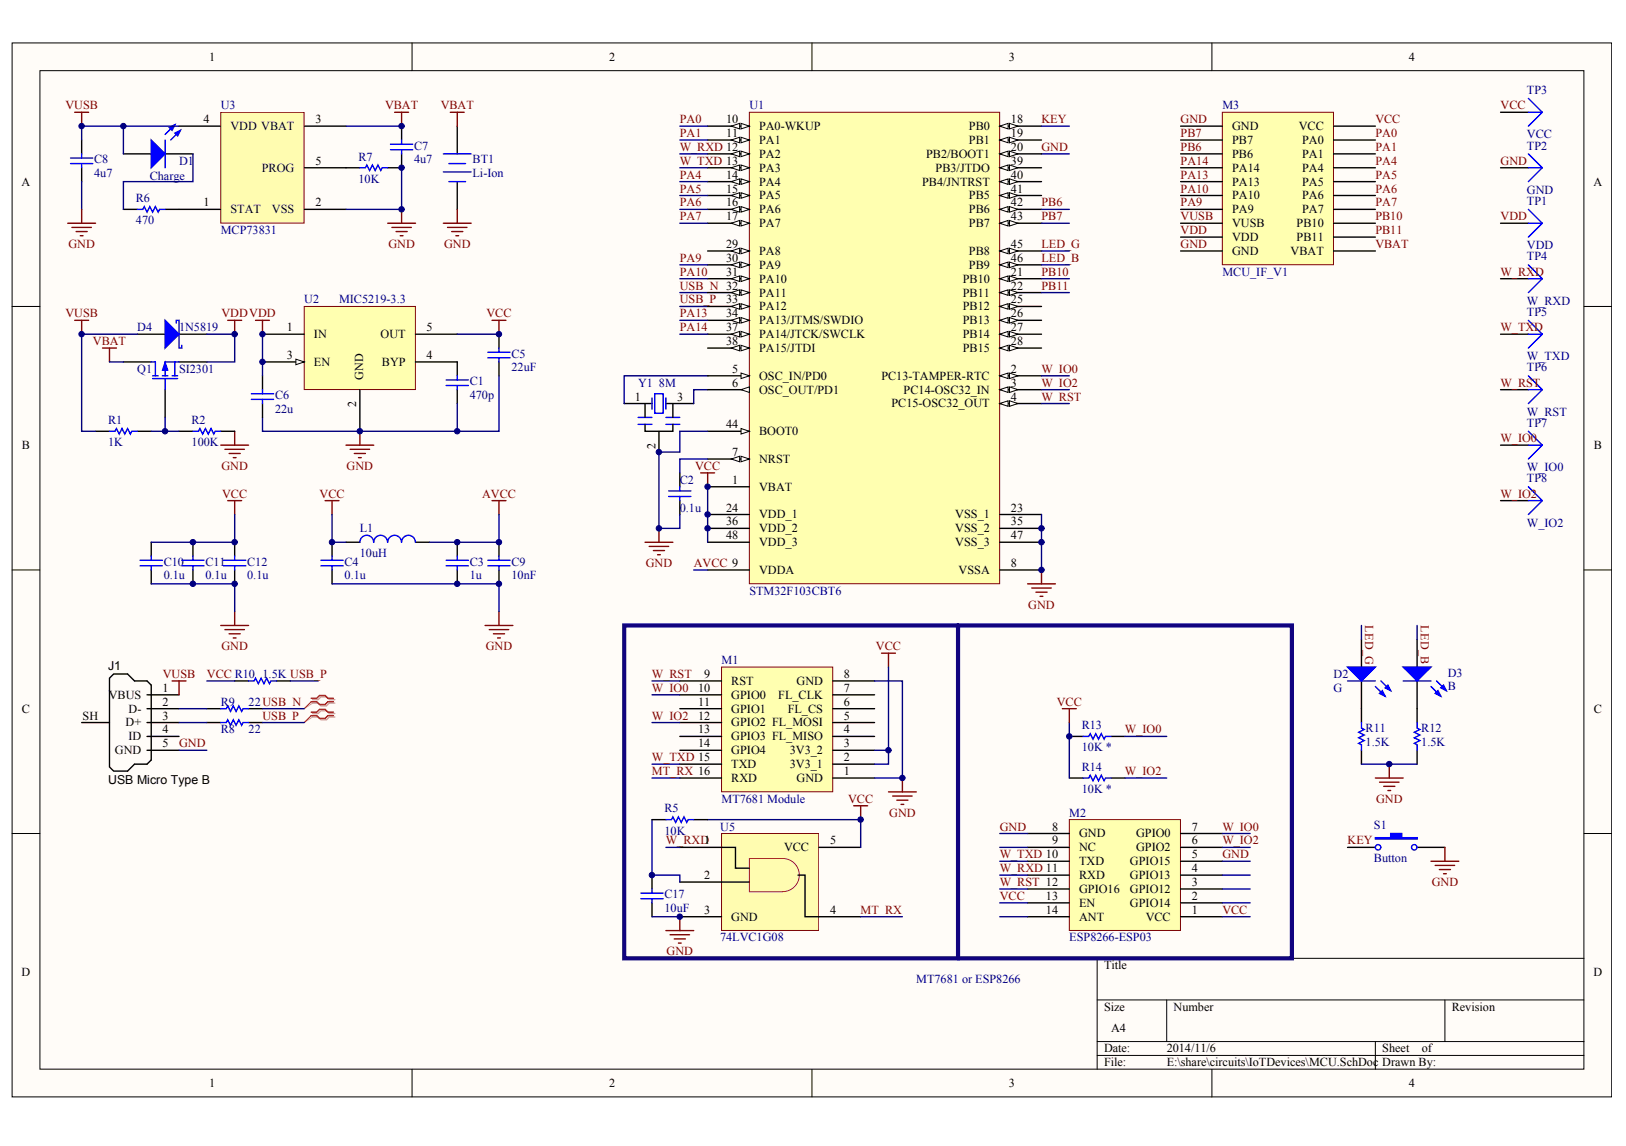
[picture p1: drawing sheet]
# Altium project master.PrjPcb
1 sheet, 50 parts. Net scope: global (net labels, ports and power ports of the same name join across sheets).
Board file: MCU.PcbDoc

## Sheet MCU.SchDoc
size A4

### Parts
BT1  Li-Ion  [HDR1X2]
C1  value 470p  [C-1608[0603]]  (hidden comment: Cap Semi)
C2  value 0.1u  [C-1608[0603]]  (hidden comment: Cap Semi)
C3  value 1u  [C-1608[0603]]  (hidden comment: Cap Semi)
C4  value 0.1u  [C-1608[0603]]  (hidden comment: Cap Semi)
C5  value 22uF  [C-2012[0805]]  (hidden comment: Cap Semi)
C6  value 22u  [C-2012[0805]]  (hidden comment: Cap Semi)
C7  value 4u7  [C-1608[0603]]  (hidden comment: Cap Semi)
C8  value 4u7  [C-1608[0603]]  (hidden comment: Cap Semi)
C9  value 10nF  [C-1608[0603]]  (hidden comment: Cap Semi)
C10  value 0.1u  [C-1608[0603]]  (hidden comment: Cap Semi)
C11  value 0.1u  [C-1608[0603]]  (hidden comment: Cap Semi)
C12  value 0.1u  [C-1608[0603]]  (hidden comment: Cap Semi)
C17  value 10uF  [C-1608[0603]]  (hidden comment: Cap Semi)
D1  Charge  [LED-1608[0603]-R]
D2  G  [LED-1608[0603]-G]
D3  B  [LED-1608[0603]-B]
D4  1N5819  [SOD123]
J1  USB Micro Type B  [MICRO USB 3D]
L1  value 10uH  [L-1608[0603]]  (hidden comment: Inductor)
M1  MT7681 Module  [MT7681-ExtAnt-1]
M2  ESP8266-ESP03  [ESP8266-ESP03]
M3  MCU_IF_V1  [MCU_IF_V1]
Q1  SI2301  [SOT23B]
R1  value 1K  [R-1608[0603]]  (hidden comment: Res Semi)
R2  value 100K  [R-1608[0603]]  (hidden comment: Res Semi)
R5  value 10K  [R-1608[0603]]  (hidden comment: Res Semi)
R6  value 470  [R-1608[0603]]  (hidden comment: Res Semi)
R7  value 10K  [R-1608[0603]]  (hidden comment: Res Semi)
R8  value 22  [R-1608[0603]]  (hidden comment: Res Semi)
R9  value 22  [R-1608[0603]]  (hidden comment: Res Semi)
R10  value 1.5K  [R-1608[0603]]  (hidden comment: Res Semi)
R11  value 1.5K  [R-1608[0603]]  (hidden comment: Res Semi)
R12  value 1.5K  [R-1608[0603]]  (hidden comment: Res Semi)
R13  value 10K *  [R-1608[0603]]  (hidden comment: Res Semi)
R14  value 10K *  [R-1608[0603]]  (hidden comment: Res Semi)
S1  Button  [SW-2pin-SMD]
TP1  VDD  [TESTPOINT]
TP2  GND  [TESTPOINT]
TP3  VCC  [TESTPOINT]
TP4  W_RXD  [TESTPOINT]
TP5  W_TXD  [TESTPOINT]
TP6  W_RST  [TESTPOINT]
TP7  W_IO0  [TESTPOINT]
TP8  W_IO2  [TESTPOINT]
U1  STM32F103CBT6  [LQFP48_N]
U2  MIC5219-3.3  [SOT23-5]
U3  MCP73831  [SOT23-5]
U5  74LVC1G08  [SOT23-5]
Y1  8M  [Crystal_C]

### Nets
AVCC: C3.2 C9.2 L1.2 U1.9(VDDA)
GND: BT1.2(-) C1.2 C2.1 C3.1 C4.1 C5.2 C6.2 C7.1 C8.1 C9.1 C10.1 C11.1 C12.1 C17.1 J1.5(GND) M1.1(GND) M1.8(GND) M2.5(GPIO15) M2.8(GND) M3.1(GND) M3.10(GND) R2.2 R7.1 R11.2 R12.2 S1.2 TP2.1 U1.8(VSSA) U1.20(PB2/BOOT1) U1.23(VSS_1) U1.35(VSS_2) U1.44(BOOT0) U1.47(VSS_3) U2.2(GND) U3.2(VSS) U5.3(GND) Y1.2(GND)
VBAT: BT1.1(+) C7.2 M3.11(VBAT) Q1.1(D) U3.3(VBAT)
VCC: C4.2 C5.1 C10.2 C11.2 C12.2 L1.1 M1.2(3V3_1) M1.3(3V3_2) M2.1(VCC) M2.13(EN) M3.20(VCC) R5.1 R10.2 R13.1 R14.1 TP3.1 U1.1(VBAT) U1.24(VDD_1) U1.36(VDD_2) U1.48(VDD_3) U2.5(OUT) U5.5(VCC)
VDD: C6.1 D4.2(K) M3.9(VDD) Q1.3(S) TP1.1 U2.1(IN) U2.3(EN)
VUSB: C8.2 D1.1(A) D4.1(A) J1.1(VBUS) M3.8(VUSB) R1.1 U3.4(VDD)
KEY: S1.1 U1.18(PB0)
LED_B: D3.1(A) U1.46(PB9)
LED_G: D2.1(A) U1.45(PB8)
MT_RX: M1.16(RXD) U5.4(Y)
PA0: M3.19(PA0) U1.10(PA0-WKUP)
PA1: M3.18(PA1) U1.11(PA1)
PA4: M3.17(PA4) U1.14(PA4)
PA5: M3.16(PA5) U1.15(PA5)
PA6: M3.15(PA6) U1.16(PA6)
PA7: M3.14(PA7) U1.17(PA7)
PA9: M3.7(PA9) U1.30(PA9)
PA10: M3.6(PA10) U1.31(PA10)
PA13: M3.5(PA13) U1.34(PA13/JTMS/SWDIO)
PA14: M3.4(PA14) U1.37(PA14/JTCK/SWCLK)
PB6: M3.3(PB6) U1.42(PB6)
PB7: M3.2(PB7) U1.43(PB7)
PB10: M3.13(PB10) U1.21(PB10)
PB11: M3.12(PB11) U1.22(PB11)
USB_N: R9.2 U1.32(PA11)
USB_P: R8.2 R10.1 U1.33(PA12)
W_IO0: M1.10(GPIO0) M2.7(GPIO0) R13.2 TP7.1 U1.2(PC13-TAMPER-RTC)
W_IO2: M1.12(GPIO2) M2.6(GPIO2) R14.2 TP8.1 U1.3(PC14-OSC32_IN)
W_RST: M1.9(RST) M2.12(GPIO16) TP6.1 U1.4(PC15-OSC32_OUT)
W_RXD: M2.11(RXD) TP4.1 U1.12(PA2) U5.1(B)
W_TXD: M1.15(TXD) M2.10(TXD) TP5.1 U1.13(PA3)
NetC1_1: C1.1 U2.4(BYP)
NetC2_2: C2.2 U1.7(NRST)
NetC17_2: C17.2 R5.2 U5.2(A)
NetD1_2: D1.2(K) R6.1
NetD2_2: D2.2(K) R11.1
NetD3_2: D3.2(K) R12.1
NetJ1_2: J1.2(D-) R9.1
NetJ1_3: J1.3(D+) R8.1
NetQ1_2: Q1.2(G) R1.2 R2.1
NetR6_2: R6.2 U3.1(STAT)
NetR7_2: R7.2 U3.5(PROG)
NetU1_5: U1.5(OSC_IN/PD0) Y1.1(OSC1)
NetU1_6: U1.6(OSC_OUT/PD1) Y1.3(OSC2)

Not connected (* = marked no-connect by the designer): J1 4(ID) SH(Shell); M1 4(FL_MISO) 5(FL_MOSI) 6(FL_CS) 7(FL_CLK) 11(GPIO1) 13(GPIO3) 14(GPIO4); M2 2(GPIO14) 3(GPIO12) 4(GPIO13) 9(NC) 14(ANT); U1 19(PB1) 25(PB12) 26(PB13) 27(PB14) 28(PB15) 29(PA8) 38(PA15/JTDI) 39(PB3/JTDO) 40(PB4/JNTRST) 41(PB5)

### Layout directives
differential pair: USB_N, USB_P

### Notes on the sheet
- MT7681 or ESP8266
